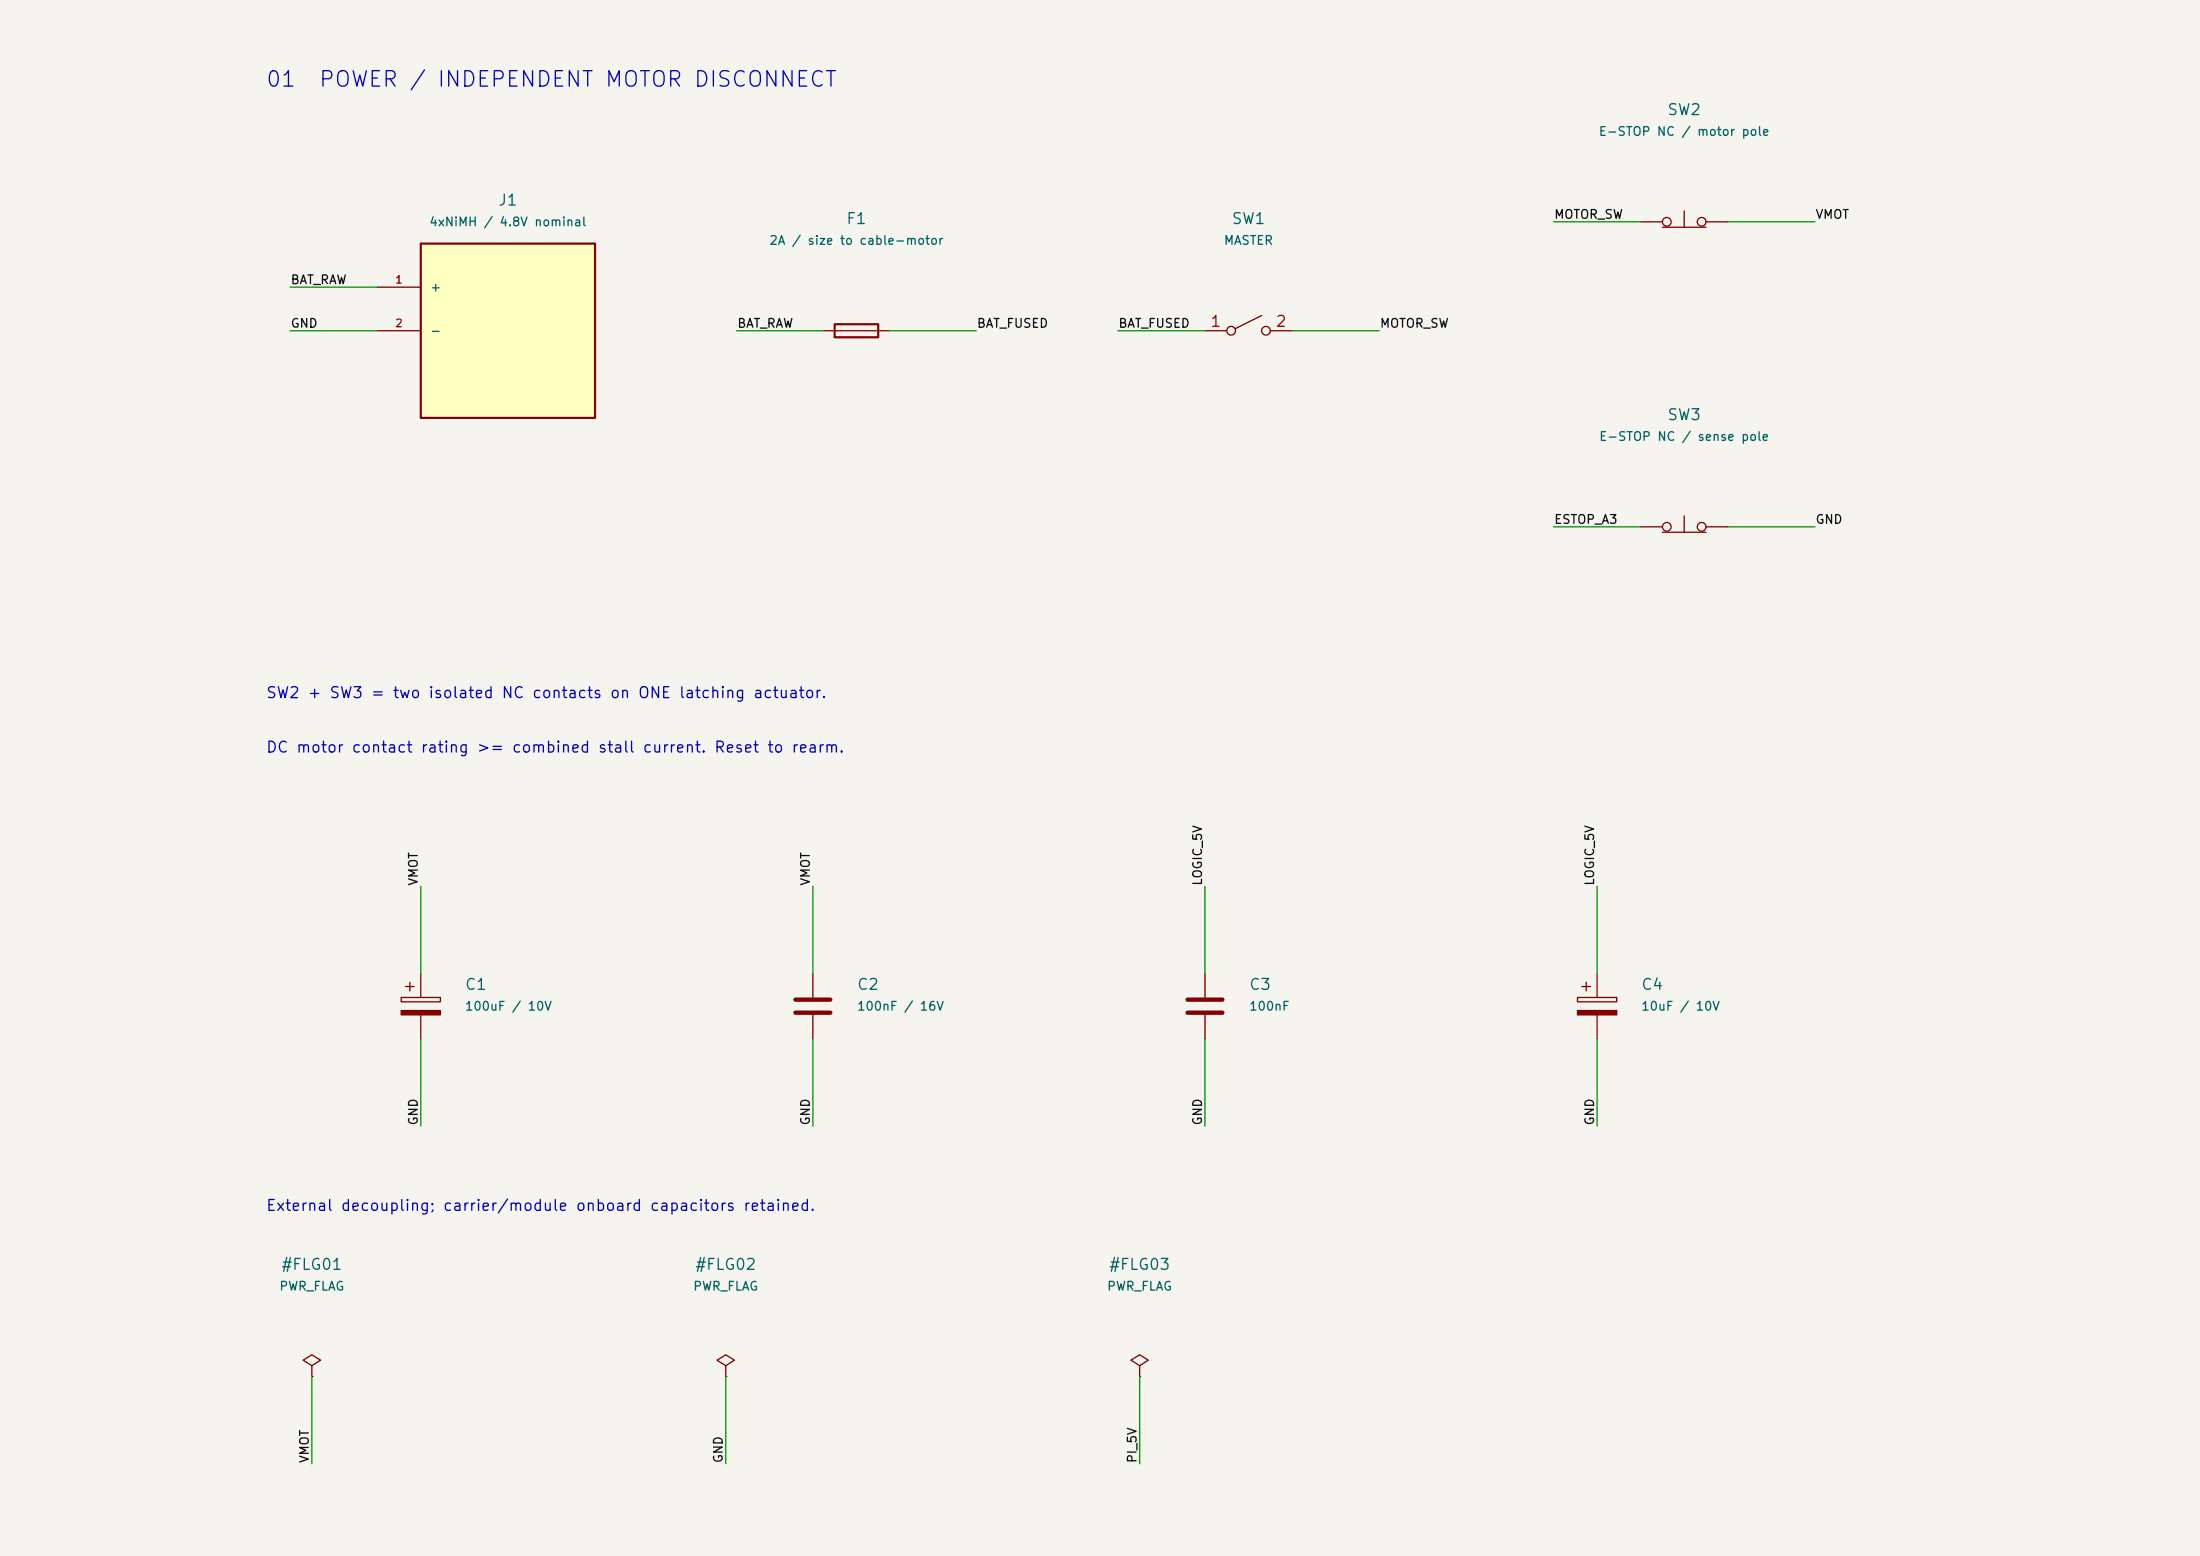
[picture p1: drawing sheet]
<svg xmlns="http://www.w3.org/2000/svg" width="420mm" height="297mm" viewBox="0 0 420 297" stroke-linecap="round" stroke-linejoin="round" font-family="sans-serif">
<path d="M0 0h420v297h-420z" fill-rule="evenodd" fill="#f5f4ef"/>
<path d="M46.8 9.8h326.4v277.4h-326.4z" fill="#f5f4ef" stroke="#f5f4ef" stroke-width=".19"/>
<path d="M151.9 190.8h6.6M151.9 193.3h6.6M226.7 190.8h6.7M226.7 193.3h6.7" fill="none" stroke="#840000" stroke-width=".83"/>
<g fill="none" stroke="#840000" stroke-width=".25">
<path d="M313.2 42.3h4.2M317.4 43.4h8.3M321.5 40.3v3.1M325.7 42.3h4.2M321.5 98.5v3.1M313.2 100.6h4.2M317.4 101.6h8.3M325.7 100.6h4.2M76.6 190.4h7.5v.8h-7.5zM77.4 188.3h1.7M78.3 187.5v1.6M80.3 185.8v4.6"/>
<path d="M80.3 193.7v4.6M155.2 185.8v4.6M155.2 193.7v4.6M230 185.8v4.6M230 193.7v4.6M301.2 190.4h7.4v.8h-7.4zM302 188.3h1.7M302.8 187.5v1.6M304.9 185.8v4.6M304.9 193.7v4.6M59.5 260.7l1.7-1.1-1.7-1-1.6 1 1.6 1.1v2M59.5 262.7h.1"/>
<path d="M138.6 260.7l1.6-1.1-1.6-1-1.7 1 1.7 1.1v2M138.6 262.7h.1M217.6 260.7l1.6-1.1-1.6-1-1.7 1 1.7 1.1v2M217.6 262.7h.1"/>
<circle cx="318.2" cy="42.3" r=".83"/>
<circle cx="324.9" cy="42.3" r=".83"/>
<circle cx="318.2" cy="100.6" r=".83"/>
<circle cx="324.9" cy="100.6" r=".83"/>
</g>
<g fill="#840000" stroke="#840000" stroke-width=".25">
<path d="M301.2 192.9h7.4v.8h-7.4z"/>
<path d="M76.6 192.9h7.5v.8h-7.5z"/>
</g>
<path d="M80.3 46.5h33.3v33.3h-33.3z" fill="#ffffc2"/>
<path d="M80.3 46.5h33.3v33.3h-33.3zM159.3 61.9h8.4v2.5h-8.4z" fill="none" stroke="#840000" stroke-width=".42"/>
<g fill="none" stroke="#840000" stroke-width=".25">
<path d="M72 54.8h8.3M72 63.1h8.3M157.3 63.1h12.4M230 63.1h4.2M240.9 60.2l-5 2.5M242.5 63.1h4.2"/>
<circle cx="235" cy="63.1" r=".83"/>
<circle cx="241.7" cy="63.1" r=".83"/>
</g>
<g fill="none" stroke="#009600" stroke-width=".25">
<path d="M55.4 54.8h16.6M296.6 42.3h16.6M329.9 42.3h16.6M55.4 63.1h16.6M140.6 63.1h16.7M169.7 63.1h16.7M213.4 63.1h16.6M246.7 63.1h16.6M296.6 100.6h16.6M329.9 100.6h16.6M80.3 169.2v16.6M155.2 169.2v16.6"/>
<path d="M230 169.2v16.6M304.9 169.2v16.6M80.3 198.3v16.6M155.2 198.3v16.6M230 198.3v16.6M304.9 198.3v16.6M59.5 262.7v16.7M138.6 262.7v16.7M217.6 262.7v16.7"/>
</g>
<g font-size="2.9" fill="#0000c2">
<text x="50.6" y="17.3">01</text>
<text x="60.7" y="17.3">POWER / INDEPENDENT MOTOR DISCONNECT</text>
</g>
<g font-size="2.1" fill="#006464">
<text x="318.2" y="22.5">SW2</text>
<text x="95" y="39.8">J1</text>
<text x="161.4" y="43.3">F1</text>
<text x="235" y="43.3">SW1</text>
<text x="318.2" y="80.7">SW3</text>
<text x="88.6" y="189.5">C1</text>
<text x="163.5" y="189.5">C2</text>
<text x="238.3" y="189.5">C3</text>
<text x="313.2" y="189.5">C4</text>
<text x="53.5" y="242.9">#FLG01</text>
<text x="132.6" y="242.9">#FLG02</text>
<text x="211.6" y="242.9">#FLG03</text>
</g>
<g font-size="2.1" fill="#a90000">
<text x="230.9" y="62.9">1</text>
<text x="243.4" y="62.9">2</text>
</g>
<g font-size="2.1" fill="#0000c2">
<text x="50.7" y="133.8">SW2 + SW3 = two isolated NC contacts on ONE latching actuator.</text>
<text x="50.7" y="144.2">DC motor contact rating &gt;= combined stall current. Reset to rearm.</text>
<text x="50.7" y="231.7">External decoupling; carrier/module onboard capacitors retained.</text>
</g>
<g font-size="1.7" fill="#006464">
<text x="305.1" y="26.3">E-STOP NC / motor pole</text>
<text x="81.8" y="43.6">4xNiMH / 4.8V nominal</text>
<text x="146.7" y="47.1">2A / size to cable-motor</text>
<text x="233.5" y="47.1">MASTER</text>
<text x="82" y="56.1">+</text>
<text x="82" y="64.4">-</text>
<text x="305.2" y="84.6">E-STOP NC / sense pole</text>
<text x="88.6" y="193.3">100uF / 10V</text>
<text x="163.5" y="193.3">100nF / 16V</text>
<text x="238.3" y="193.3">100nF</text>
<text x="313.2" y="193.3">10uF / 10V</text>
<text x="53.2" y="246.8">PWR_FLAG</text>
<text x="132.2" y="246.8">PWR_FLAG</text>
<text x="211.2" y="246.8">PWR_FLAG</text>
</g>
<g font-size="1.7" fill="#0f0f0f">
<text x="296.6" y="42.2">MOTOR_SW</text>
<text x="346.5" y="42.2">VMOT</text>
<text x="55.4" y="54.6">BAT_RAW</text>
<text x="55.4" y="63">GND</text>
<text x="140.6" y="63">BAT_RAW</text>
<text x="186.4" y="63">BAT_FUSED</text>
<text x="213.4" y="63">BAT_FUSED</text>
<text x="263.3" y="63">MOTOR_SW</text>
<text x="296.6" y="100.4">ESTOP_A3</text>
<text x="346.5" y="100.4">GND</text>
<text x="80.2" y="169.2" transform="rotate(-90 80.2 169.2)">VMOT</text>
<text x="155" y="169.2" transform="rotate(-90 155 169.2)">VMOT</text>
<text x="229.9" y="169.2" transform="rotate(-90 229.9 169.2)">LOGIC_5V</text>
<text x="304.7" y="169.2" transform="rotate(-90 304.7 169.2)">LOGIC_5V</text>
<text x="80.2" y="214.9" transform="rotate(-90 80.2 214.9)">GND</text>
<text x="155" y="214.9" transform="rotate(-90 155 214.9)">GND</text>
<text x="229.9" y="214.9" transform="rotate(-90 229.9 214.9)">GND</text>
<text x="304.7" y="214.9" transform="rotate(-90 304.7 214.9)">GND</text>
<text x="59.4" y="279.4" transform="rotate(-90 59.4 279.4)">VMOT</text>
<text x="138.4" y="279.4" transform="rotate(-90 138.4 279.4)">GND</text>
<text x="217.4" y="279.4" transform="rotate(-90 217.4 279.4)">PI_5V</text>
</g>
<g font-size="1.5" fill="#a90000">
<text x="75.3" y="54.5">1</text>
<text x="75.3" y="62.8">2</text>
</g>
</svg>
